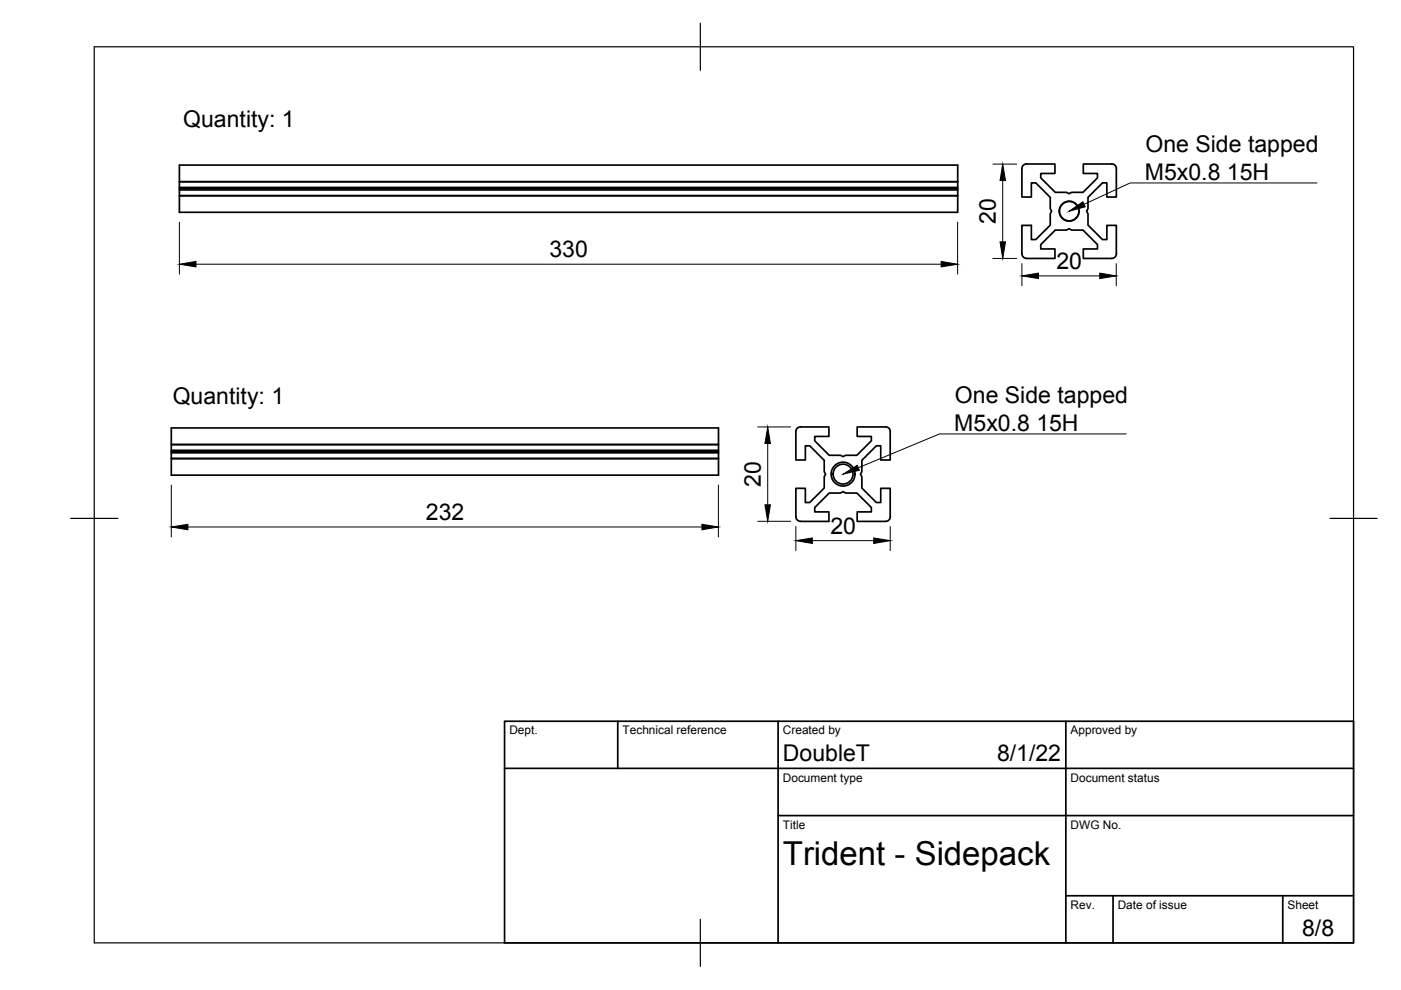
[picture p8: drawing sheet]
<svg xmlns="http://www.w3.org/2000/svg" width="297mm" height="210mm" viewBox="0 0 297 210" stroke-linecap="round" stroke-linejoin="round" font-family="sans-serif">
<!-- layer: Visible -->
<g fill="none" stroke="#000" stroke-width=".36">
<path d="M38 35h165.1v10h-165.1zM38 40h165.1M38 39.7h165.1M38 38.5h165.1M217.7 34.8h6v2h-3v.9l3 3.1h2.4l.6 .3 .5-.3h2.4l3.1-3.1v-.9h-3v-2l6-.1a1.01 1.01 0 0 1 1 1.1M217.7 34.7a1.01 1.01 0 0 0-1 1.1v6h2v-3h.9l3.1 3v2.5l.3 .5-.3 .5v2.4l-3.1 3.1h-.9v-3h-2v6a1.01 1.01 0 0 0 1 1M236.7 35.8v6h-2v-3h-1l-3 3v2.5l-.3 .5 .3 .5v2.4l3 3.1h1v-3h2v6M38 41.5h165.1M38 40.3h165.1M236.7 53.8a1.01 1.01 0 0 1-1 1h-6v-2h3v-.9l-3.1-3.1h-2.4l-.5-.3-.6 .3h-2.4l-3 3.1v.9h3v2h-6M36.3 90.7h116v10h-116zM36.3 97.2h116"/>
<path d="M36.3 94.3h116M36.3 94.2h116M36.3 96h116M36.3 95.8h116M36.3 95.5h116M168.7 91.5v6h2.1v-3h.9l3.1 3.1v2.4l.2 .5-.2 .6v2.4l-3.1 3h-.9v-3h-2.1v6a1.01 1.01 0 0 0 1 1h6v-2h-3v-.9l3.1-3.1h2.4l.5-.3 .6 .3h2.4l3 3.1v.9h-3v2h6a1.01 1.01 0 0 0 1.1-1l-.1-6h-2v3h-.9l-3.1-3v-2.4l-.3-.6 .3-.5v-2.4l3.1-3.1h.9v3h2v-6M169.7 90.5h6v2h-3v1l3.1 3h2.4l.6 .3 .5-.3h2.4l3-3v-1h-3v-2h6M169.7 90.5a1.01 1.01 0 0 0-1 1M187.8 90.5a1.01 1.01 0 0 1 1 1"/>
<circle cx="226.7" cy="44.8" r="2.11"/>
<circle cx="226.7" cy="44.8" r="2.06"/>
<circle cx="178.7" cy="100.5" r="2.53"/>
<circle cx="178.7" cy="100.5" r="2.11"/>
</g>
<!-- layer: Border -->
<path d="M20 9.9h267v190h-267zM148.5 4.9v10M15 109.9h10M282 109.9h10M148.5 194.9v10" fill="none" stroke="#000" stroke-width=".25"/>
<!-- layer: TitleBlock -->
<path d="M107 152.9h180v47h-180zM131 152.9v10M165 152.9v47M226 152.9v47M107 162.9h180M165 172.9h122M226 189.9h61M236 189.9v10M272 189.9v10" fill="none" stroke="#000" stroke-width=".36"/>
<!-- layer: Dimensions -->
<g fill="none" stroke="#000" stroke-width=".21">
<path d="M210.5 34.8h5.1M212.6 38.3v13M38 47.1v11M41.6 56h157.9M203 47.1v11M210.5 54.8h5.1M216.7 55.9v4.7M220.2 58.5h13M236.7 55.9v4.7M160.7 90.5h6.9M162.8 94v13M36.3 102.8v11"/>
<path d="M39.8 111.7h109M152.3 102.8v11M160.7 110.5h6.9M168.7 111.6v5.1M172.2 114.6h13.1M188.7 111.6v5.1"/>
</g>
<path d="M212.6 34.8l.6 3.5h-1.2zM38 56l3.6-.6v1.2zM199.5 55.4l3.5 .6-3.5 .6zM212 51.3h1.2l-.6 3.5zM216.7 58.5l3.5-.6v1.2zM233.2 57.9l3.5 .6-3.5 .6zM162.8 90.5l.5 3.5h-1.1zM36.3 111.7l3.5-.5v1.1zM148.8 111.2l3.5 .5-3.5 .6zM162.2 107h1.1l-.5 3.5zM168.7 114.6l3.5-.5v1.1zM185.3 114.1l3.4 .5-3.4 .6z" fill="#000" stroke="#000" stroke-width=".21"/>
<!-- layer: Annotations -->
<path d="M226.7 44.8l2.9-2 .5 1.1zM178.8 100.5l3-1.8 .4 1z" fill="#000" stroke="#000" stroke-width=".21"/>
<path d="M279.2 38.8h-39.6l-9.8 4.5M238.8 92h-39.6l-17.2 7.2" fill="none" stroke="#000" stroke-width=".21"/>
<text font-size="7" x="166" y="183.4">Trident - Sidepack</text>
<g font-size="4.9">
<text x="38.8" y="27">Quantity: 1</text>
<text x="242.9" y="32.2">One Side tapped</text>
<text x="242.7" y="38.1">M5x0.8 15H</text>
<text x="211.1" y="47.4" transform="rotate(-90 211.1 47.4)">20</text>
<text x="116.5" y="54.6">330</text>
<text x="224" y="57">20</text>
<text x="36.6" y="85.7">Quantity: 1</text>
<text x="202.5" y="85.4">One Side tapped</text>
<text x="202.3" y="91.3">M5x0.8 15H</text>
<text x="161.3" y="103.2" transform="rotate(-90 161.3 103.2)">20</text>
<text x="90.3" y="110.3">232</text>
<text x="176.1" y="113.2">20</text>
<text x="166" y="161.4">DoubleT</text>
<text x="211.4" y="161.4">8/1/22</text>
<text x="276.1" y="198.6">8/8</text>
</g>
<g font-size="2.5">
<text x="108" y="155.7">Dept.</text>
<text x="132" y="155.7">Technical reference</text>
<text x="166" y="155.7">Created by</text>
<text x="227" y="155.7">Approved by</text>
<text x="166" y="165.7">Document type</text>
<text x="227" y="165.7">Document status</text>
<text x="166" y="175.7">Title</text>
<text x="227" y="175.7">DWG No.</text>
<text x="227" y="192.7">Rev.</text>
<text x="237" y="192.7">Date of issue</text>
<text x="273" y="192.7">Sheet</text>
</g>
</svg>
